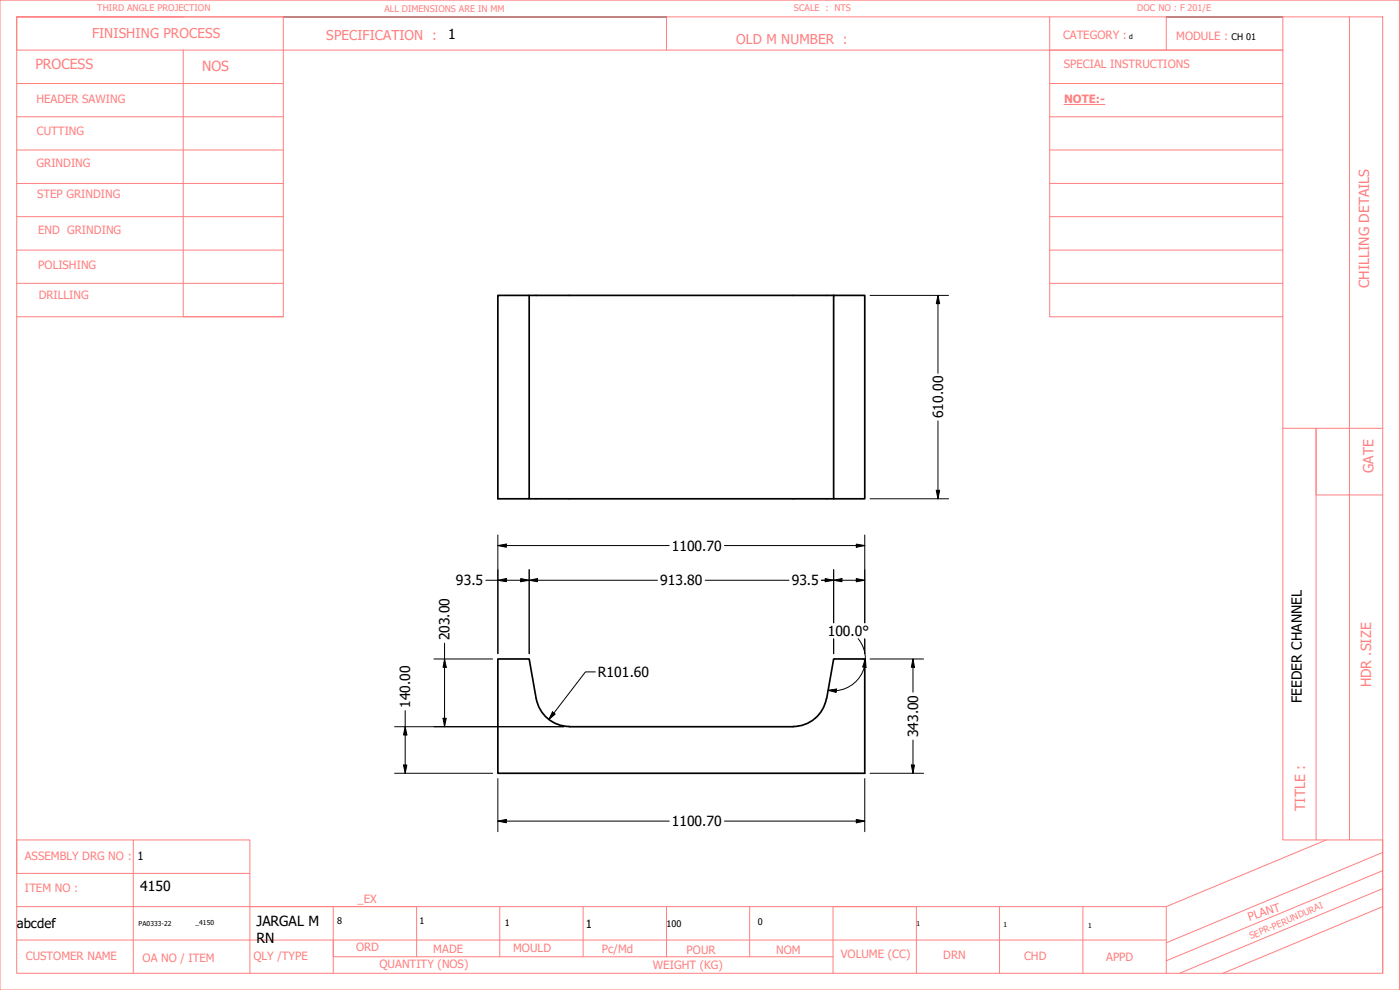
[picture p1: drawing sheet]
<svg xmlns="http://www.w3.org/2000/svg" width="420mm" height="297mm" viewBox="0 0 420 297" stroke-linecap="round" stroke-linejoin="round" font-family="sans-serif">
<!-- layer: Visible (ANSI) -->
<path d="M158.8 88.6h-9.4v61.1h9.4v-61.1h91.4M250.2 88.6h9.3v61.1h-9.3zM158.8 149.7h91.4M170.9 218h67.2M248 209.6a10.1 10.1 0 0 1-10 8.4M248.1 209.6l2.1-11.9h9.3v34.3h-110.1v-34.3h9.4l2.1 11.9a10.2 10.2 0 0 0 10 8.4" fill="none" stroke="#000" stroke-width=".51"/>
<!-- layer: SEPR TEMP BORDER -->
<g fill="none" stroke="#ff8080" stroke-width=".3">
<path d="M0 0h420v297h-420zM5 5.1v9.9h380h-70v80h70M5 5.1h80v89.9h-80M5 5.1h410v286.9h-410zM5 5.1h50M55 15v80h30M200 5.1v9.9M315 5.1v9.9M350 5.1v9.9M385 5.1v123.4h30M405 5.1v246.9M5 25.1h80"/>
<path d="M5 35h80M315 25.1h70M315 35h70M5 45h80M5 55h80M315 45h70M315 55h70M5 65h80M5 75h80M315 65h70M315 75h70M5 85h80"/>
<path d="M315 85h70M385 128.5v123.5h30v40M415 148.5h-20v-20v123.5M40 252h-35v10.1h70M398 252l-48 20M415 255.8l-65 27.1M5 272h345M75 272h25v20M100 272h25v15.1M150 272v15.1M175 272v15.1M200 272v15.1"/>
<path d="M225 272v15.1M300 272v20M325 272v20M350 272v20M415 272l-48 20M415 266.6l-61 25.4M415 261.2l-65 27.1M5 282.1h345M40 292v-40h35v40M100 282.1v5h150M250 292v-20h25v20"/>
</g>
<!-- layer: Sketch Geometry (ANSI) -->
<path d="M85 5.1h115M350 5.1h35" fill="none" stroke="#000" stroke-width=".3"/>
<!-- layer: TEXT -->
<path d="M319.3 31.4h12.3" fill="none" stroke="#ff8080" stroke-width=".3"/>
<!-- layer: Dimension (ANSI) -->
<g fill="none" stroke="#000" stroke-width=".3">
<path d="M261.1 88.6h23.6M281.5 88.6l.5 2.5h-1zM281.5 88.6v23.4M281.5 126.3v23.4M261.1 149.7h23.6M281 147.1h1l-.5 2.6zM145.8 174.1h51.5M149.4 174.1l2.6-.5v.9zM149.4 163.7l2.6-.5v1zM149.4 160.5v35.6M149.4 163.7h51.5M156.3 173.6l2.5 .5-2.5 .4z"/>
<path d="M158.8 174.1l2.5-.5v.9zM158.8 170.9v25.2M211.6 174.1h25.2M217.4 163.7h42.1M246.5 174.1h13M247.6 173.6l2.6 .5-2.6 .4zM250.2 174.1l2.5-.5v.9zM250.2 170.9v16M257 173.6l2.5 .5-2.5 .4zM257 163.2l2.5 .5-2.5 .5zM259.5 160.5v26.4M130.2 197.7h17.6"/>
<path d="M133.4 197.7l.5 2.5h-.9zM133.4 193v25M250.2 191.7v4.4M257.6 191.6a9.6 9.6 0 0 1-6.6 15.6M259.5 191.7v4.4M259.7 197.7l.2 2.6-1-.2zM261.1 197.7h16.1M274 197.7l.4 2.5h-.9zM274 197.7v10M118.4 218h50.9M121.6 218l.5 2.5h-1zM121.6 213.2v18.8"/>
<path d="M133 215.5h.9l-.5 2.5zM165.8 213.6l.8 .6-1.9 1.7zM178.7 201.6h-3l-11 14.3M248.5 207.1l2.5-.4v1.1zM248.5 207.1l2.5 .1M118.4 232h29.4M121.1 229.5h1l-.5 2.5zM149.4 233.6v15.9M259.5 233.6v15.9M261.1 232h16.1M273.5 229.5h.9l-.4 2.5zM274 222v10"/>
<path d="M149.4 246.4l2.6-.5v1zM149.4 246.4h51.5M217.4 246.4h42.1M257 245.9l2.5 .5-2.5 .5z"/>
</g>
<g fill="#000">
<path d="M281.5 88.6l.5 2.5h-1z" fill-rule="evenodd"/>
<path d="M281 147.1h1l-.5 2.6z" fill-rule="evenodd"/>
<path d="M149.4 174.1l2.6-.5v.9z" fill-rule="evenodd"/>
<path d="M149.4 163.7l2.6-.5v1z" fill-rule="evenodd"/>
<path d="M156.3 173.6l2.5 .5-2.5 .4z" fill-rule="evenodd"/>
<path d="M158.8 174.1l2.5-.5v.9z" fill-rule="evenodd"/>
<path d="M247.6 173.6l2.6 .5-2.6 .4z" fill-rule="evenodd"/>
<path d="M250.2 174.1l2.5-.5v.9z" fill-rule="evenodd"/>
<path d="M257 173.6l2.5 .5-2.5 .4z" fill-rule="evenodd"/>
<path d="M257 163.2l2.5 .5-2.5 .5z" fill-rule="evenodd"/>
<path d="M133 215.5h.9l-.5 2.5z" fill-rule="evenodd"/>
<path d="M133.4 197.7l.5 2.5h-.9z" fill-rule="evenodd"/>
<path d="M165.8 213.6l.8 .6-1.9 1.7z" fill-rule="evenodd"/>
<path d="M248.5 207.1l2.5-.4v1.1z" fill-rule="evenodd"/>
<path d="M259.7 197.7l.2 2.6-1-.2z" fill-rule="evenodd"/>
<path d="M274 197.7l.4 2.5h-.9z" fill-rule="evenodd"/>
<path d="M121.1 229.5h1l-.5 2.5z" fill-rule="evenodd"/>
<path d="M121.6 218l.5 2.5h-1z" fill-rule="evenodd"/>
<path d="M273.5 229.5h.9l-.4 2.5z" fill-rule="evenodd"/>
<path d="M149.4 246.4l2.6-.5v1z" fill-rule="evenodd"/>
<path d="M257 245.9l2.5 .5-2.5 .5z" fill-rule="evenodd"/>
</g>
<g font-size="4.2">
<text x="134.5" y="11.8">1</text>
<text x="283" y="125.5" transform="rotate(-90 283 125.5)">610.00</text>
<text x="201.6" y="165.2">1100.70</text>
<text x="136.8" y="175.6">93.5</text>
<text x="198.1" y="175.6">913.80</text>
<text x="237.6" y="175.6">93.5</text>
<text x="248.4" y="190.8">100.0°</text>
<text x="134.9" y="192.1" transform="rotate(-90 134.9 192.1)">203.00</text>
<text x="179.5" y="203.1">R101.60</text>
<text x="123.1" y="212.5" transform="rotate(-90 123.1 212.5)">140.00</text>
<text x="390.7" y="210.9" transform="rotate(-90 390.7 210.9)">FEEDER CHANNEL</text>
<text x="275.5" y="221.2" transform="rotate(-90 275.5 221.2)">343.00</text>
<text x="201.6" y="247.9">1100.70</text>
<text x="42.1" y="267.3">4150</text>
<text x="77" y="277.9">JARGAL M</text>
<text x="77" y="282.9">RN</text>
</g>
<g font-size="4.2" fill="#ff8080">
<text x="10.6" y="20.8">PROCESS</text>
<text x="60.6" y="21.4">NOS</text>
<text x="410.9" y="86.3" transform="rotate(-90 410.9 86.3)">CHILLING DETAILS</text>
<text x="412.2" y="141.9" transform="rotate(-90 412.2 141.9)">GATE</text>
<text x="411.5" y="206.2" transform="rotate(-90 411.5 206.2)">HDR .SIZE</text>
<text x="391.7" y="243.3" transform="rotate(-90 391.7 243.3)">TITLE :</text>
</g>
<g font-size="4.1" fill="#ff8080">
<text x="27.6" y="11.4">FINISHING PROCESS</text>
<text x="97.9" y="12.1">SPECIFICATION :</text>
<text x="220.9" y="13.1">OLD M NUMBER :</text>
</g>
<text font-size="3.9" x="5" y="278.3">abcdef</text>
<g font-size="3.4" fill="#ff8080">
<text x="319" y="11.7">CATEGORY :</text>
<text x="353" y="11.9">MODULE :</text>
<text x="319.3" y="20.4">SPECIAL INSTRUCTIONS</text>
<text x="10.9" y="30.8">HEADER SAWING</text>
<text x="319.3" y="30.8">NOTE:-</text>
<text x="11" y="40.4">CUTTING</text>
<text x="11" y="50">GRINDING</text>
<text x="11.1" y="59.4">STEP GRINDING</text>
<text x="11.5" y="70.1">END GRINDING</text>
<text x="11.5" y="80.6">POLISHING</text>
<text x="11.6" y="89.8">DRILLING</text>
<text x="7.4" y="258">ASSEMBLY DRG NO :</text>
<text x="7.5" y="267.6">ITEM NO :</text>
<text x="107.3" y="271.1">_EX</text>
<text x="375" y="276.3" transform="rotate(-18 375 276.3)">PLANT</text>
<text x="106.9" y="285.2">ORD</text>
<text x="130" y="286">MADE</text>
<text x="154" y="285.7">MOULD</text>
<text x="180.7" y="286">Pc/Md</text>
<text x="206.1" y="286.1">POUR</text>
<text x="233" y="286.2">NOM</text>
<text x="252.3" y="287.6">VOLUME (CC)</text>
<text x="283.1" y="287.8">DRN</text>
<text x="7.7" y="288.1">CUSTOMER NAME</text>
<text x="42.8" y="288.8">OA NO / ITEM</text>
<text x="76.1" y="288.1">QLY /TYPE</text>
<text x="113.9" y="290.4">QUANTITY (NOS)</text>
<text x="196" y="290.9">WEIGHT (KG)</text>
<text x="307.3" y="288.1">CHD</text>
<text x="332" y="288.3">APPD</text>
</g>
<g font-size="3.4">
<text x="41.3" y="258.2">1</text>
<text x="175.8" y="278.6">1</text>
</g>
<g font-size="2.7" fill="#ff8080">
<text x="29.2" y="3.4">THIRD ANGLE PROJECTION</text>
<text x="115.4" y="3.5">ALL DIMENSIONS ARE IN MM</text>
<text x="238.3" y="3.4">SCALE : NTS</text>
<text x="341.3" y="3.3">DOC NO : F 201/E</text>
<text x="375.5" y="281.9" transform="rotate(-24 375.5 281.9)">SEPR-PERUNDURAI</text>
</g>
<g font-size="2.7">
<text x="369.6" y="12">CH 01</text>
<text x="101.2" y="277.1">8</text>
<text x="125.9" y="277.3">1</text>
<text x="151.5" y="277.8">1</text>
<text x="200" y="278.2">100</text>
<text x="227.4" y="277.6">0</text>
</g>
<g font-size="2">
<text x="338.9" y="11.7">d</text>
<text x="41.6" y="277.7">PA0333-22</text>
<text x="58.7" y="277.6">_4150</text>
<text x="275" y="277.9">1</text>
<text x="301.2" y="278.2">1</text>
<text x="326.6" y="278.5">1</text>
</g>
</svg>
